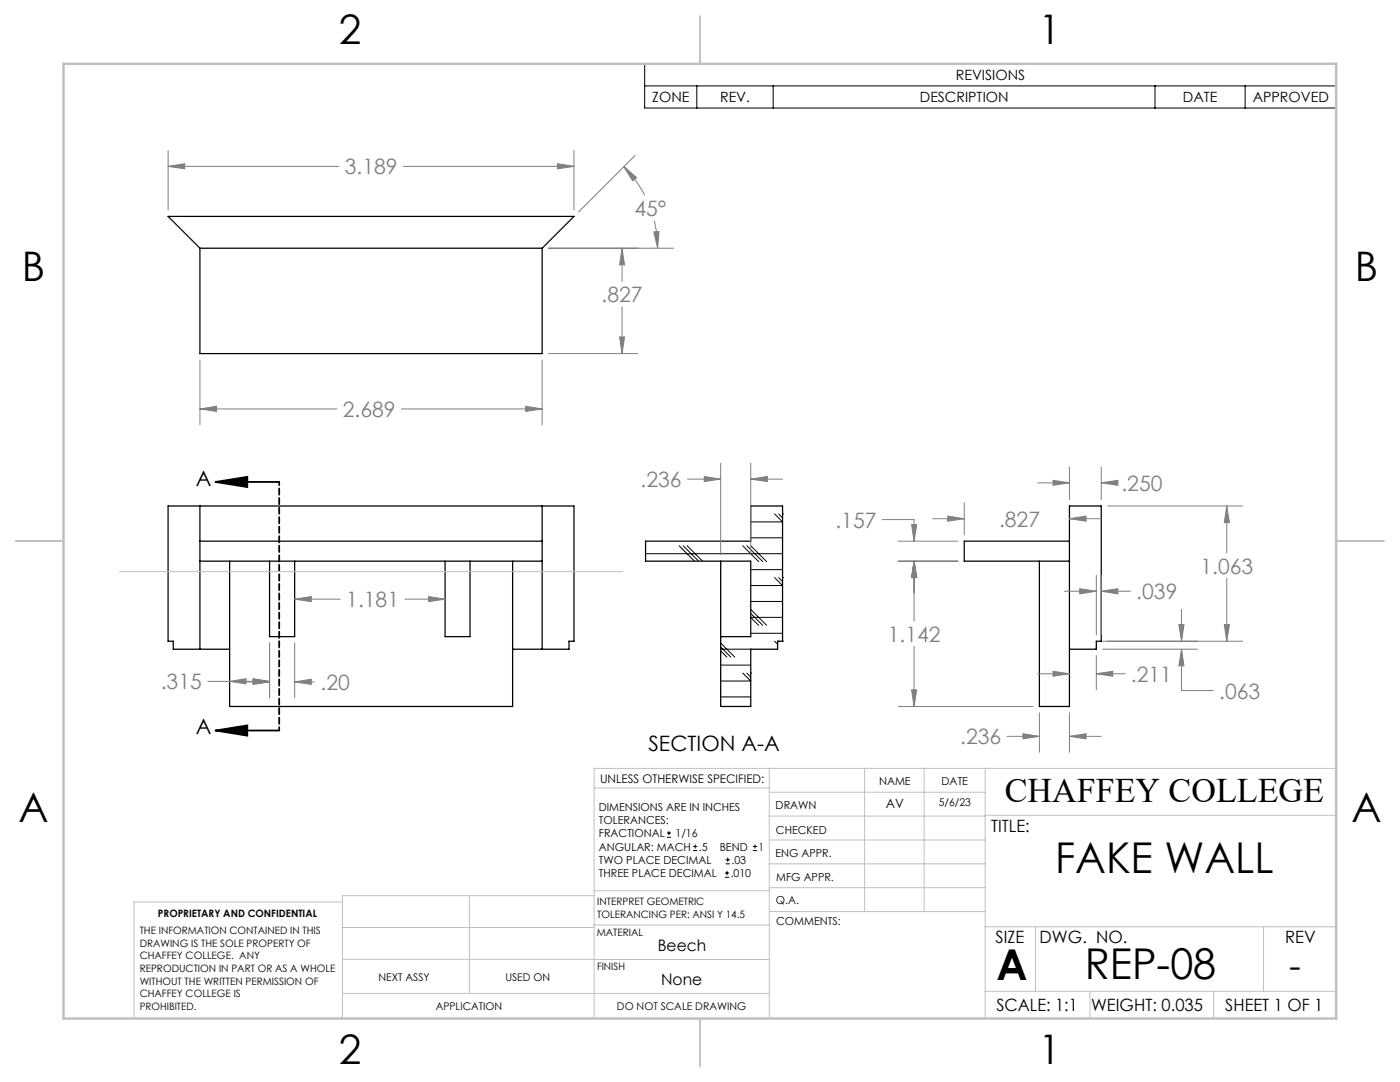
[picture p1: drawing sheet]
<svg xmlns="http://www.w3.org/2000/svg" width="279mm" height="216mm" viewBox="0 0 279 216" stroke-linecap="round" stroke-linejoin="round" font-family="sans-serif">
<g fill="none" stroke="#000" stroke-width=".25">
<path d="M39.9 49.5v21.1h68.3v-21.1M39.9 49.5h68.3M39.9 49.5l-6.4-6.3h81l-6.3 6.3M39.9 112h68.3M39.9 101v28.5M39.9 108h68.3M45.8 112v29h56.5v-29M53.8 112v15h5v-15M88.8 112v15h5v-15M108.2 101v28.5M143.8 112v29h6v-11.5h5.4v-1.5h1v-27h-6.4v7h-21v4h21v15h-6M207.4 112v29h6v-40h6.4v27h-1v1.5h-5.4"/>
<path d="M213.4 108h-21v4h21M45.8 129.5h-11.2v-1.5h-1.1v-27h81v27h-.9v1.5h-11.3"/>
</g>
<g fill="none" stroke="#000" stroke-width=".2">
<path d="M128.7 12.7h138v8.9h-138zM128.7 17.1h138M139.1 17.1v4.5M154.3 17.1v4.5M230.5 17.1v4.5M248.5 17.1v4.5M128.8 110.5h27.4M135.5 108.9l3.1 3.1M136.3 108.9l3.1 3.1M137.1 108.9l3.1 3.1M148.2 108.9l3.2 3.2M149 108.9l3.2 3.2"/>
<path d="M149.8 107.3h6.4M149.8 113.7h6.4M149.8 108.9l3.2 3.2M154.6 102.6l1.6 1.5h-6.4M154.6 115.3l1.6 1.5h-6.4M155.4 115.3l.8 .8M155.4 102.6l.8 .8M156.2 115.3h.1M156.2 102.6h.1M143.8 129.5h6M143.8 132.7h6M143.8 139.1h6"/>
<path d="M143.8 129.9l1.3 1.2M143.8 129.1l2.1 2M143.8 128.3l2.8 2.8M148.2 134.3l1.6 1.6h-6M149 134.3l.8 .8M149.8 134.3h.1M149.8 120h6.4M149.8 126.4h6.4M149.8 122.4l2.4 2.4M149.8 121.6l3.2 3.2M154.6 128l.6 .6M155.4 128h.1"/>
<path d="M156.2 128h.1M156.2 123.2h-6.4l1.6 1.6M133.1 167.1h.8M133.1 166.2h.8M133.5 165.8v.9M138.3 169.7h.8M138.3 168.9h.8M138.7 168.5v.8M144.7 175h.8M144.7 174.2h.8M144.8 172.4h.9M144.8 171.6h.9"/>
<path d="M145.1 173.8v.8M145.2 171.1v.9M150.2 169.7h.9M150.2 168.9h.9M150.7 168.5v.8"/>
</g>
<path d="M43 96.2h12.7M43 96.2l6.4-1.1v2.1zM43 145.8h12.7M43 145.8l6.4-1.1v2.1z" fill="none" stroke="#000" stroke-width=".35"/>
<g fill="none" stroke="#808080" stroke-width=".2">
<path d="M33.5 33.2l3.4-.5v1zM33.5 30v11.9M33.5 33.2h34.1M80.5 33.2h34M111.3 32.7l3.2 .5-3.2 .5zM114.5 30v11.9M124.5 33.2l2.5 2.2-.7 .7zM124.5 33.2a24.7 24.7 0 0 1 4.2 5.7M126.8 31l-11.3 11.3M109.5 49.5h24.9M124.1 49.5l.5 3.3h-1zM124.1 49.5v6.7"/>
<path d="M130.5 46.3l1-.1-.3 3.3zM130.6 44a24.4 24.4 0 0 1 .6 5.5M39.9 71.8v13M108.2 71.8v13M109.5 70.6h17.8M123.6 67.2h1l-.5 3.4zM124.1 61.2v9.4M39.9 81.6l3.3-.5v1zM39.9 81.6h27.3M80.1 81.6h28.1M104.9 81.1l3.3 .5-3.3 .5zM137.2 95.6h6.6"/>
<path d="M140.5 95.1l3.3 .5-3.3 .5zM143.8 92.4v18.3M149.8 95.6l3.3-.5v1zM149.8 92.4v18.3M149.8 95.6h6.4M207.1 96.3h6.3M210.1 95.8l3.3 .5-3.3 .5zM213.4 93.2v6.5M219.8 96.3l3.3-.5v1zM219.8 93.2v6.5M219.8 96.3h2.8M58.8 119.6l3.3-.6v1.1z"/>
<path d="M58.8 119.6h9.1M80.8 119.6h8M85.5 119l3.3 .6-3.3 .5zM176.1 103.7h6.3v4.3M179.2 112h12M179.2 108h12M181.9 104.7h1.1l-.6 3.3zM182.4 112l.6 3.3h-1.1zM182.4 112v11.9M186.1 103.5h6.3M189.1 103l3.3 .5-3.3 .5zM192.4 100.3v6.4"/>
<path d="M212.4 118h6.4M213.4 103.5l3.3-.5v1zM213.4 103.5h6.4M215.5 117.5l3.3 .5-3.3 .5zM218.8 114.8v11.9M219.8 118l3.3-.5v1zM219.8 114.8v11.9M219.8 118h5.8M221.1 101h26.9M244.8 101l.6 3.3h-1.1zM244.8 101v9.3M244.8 115.4v12.6"/>
<path d="M41.5 136h12.3M45.8 136l3.3-.6v1.1zM47.4 136.1h6.4M50.5 135.4l3.3 .6-3.3 .5zM50.5 135.5l3.3 .6-3.3 .5zM53.8 128.3v10.9M58.8 136.1l3.3-.6v1.1zM58.8 128.3v10.9M58.8 136.1h4M181.9 137.7h1.1l-.6 3.3zM182.4 129v12M207.1 134.4h6.3"/>
<path d="M210.1 133.9l3.3 .5-3.3 .5zM218.8 134.4l3.3-.5v1zM218.8 130.8v6.8M218.8 134.4h5.7M220.1 129.5h18.9M220.1 128h27.9M235.3 124.6h1l-.5 3.4zM235.8 129.5l.5 3.4h-1zM235.8 129.5v8.3h6.3M235.8 121.6v6.4M244.3 124.6h1.1l-.6 3.4zM179.2 141h27"/>
<path d="M201 146.9h6.4M204.2 146.4l3.2 .5-3.2 .5zM207.4 142.2v7.9M213.4 146.9l3.3-.5v1zM213.4 142.2v7.9M213.4 146.9h6.4"/>
</g>
<path d="M55.7 96.1v49.7" fill="none" stroke="#000" stroke-width=".35" stroke-dasharray="1.3 .6" stroke-dashoffset=".6"/>
<g fill="none" stroke="#c0c0c0" stroke-width=".2">
<path d="M23.8 114.1h100.5M118.6 157.2h34.9M153.5 153.3v49.9M153.5 158.1h43.1M172.5 153.3v28.6M184.4 153.3v28.6M196.6 153.3v49.9M266.7 153.3h-148.1v49.9M68.3 180h-41.6v23.2M93.7 178.7v19.5M118.6 178.7h-50.3v24.5M118.6 177.7h35"/>
<path d="M153.5 167.6h43.1M153.5 162.8h43.1M153.5 172.4h43.1M153.5 177.1h43.1M196.6 162.7h70.1M68.3 198.2h85.2M68.3 191.4l85.2 .1M68.3 185.1h50.3M118.6 184.6h35M153.6 181.9h43M196.6 197.8h70.1M196.6 184.9h70.1"/>
<path d="M206.7 184.9v12.9M217.5 197.8v5.4M242.2 197.8v5.4M252.2 184.9v12.9"/>
</g>
<path d="M139.7 3.2v9.5M3.1 107.9h9.6M266.7 107.9h9.5M139.7 203.2v9.6" fill="none" stroke="#c0c0c0" stroke-width=".25"/>
<path d="M12.7 12.7h254v190.5h-254z" fill="none" stroke="#c0c0c0" stroke-width=".5"/>
<path d="M43 96.2l6.4-1.1v2.1zM43 145.8l6.4-1.1v2.1z" fill="#000"/>
<path d="M45.8 136l3.3-.6v1.1zM50.5 135.4l3.3 .6-3.3 .5zM50.5 135.5l3.3 .6-3.3 .5zM58.8 136.1l3.3-.6v1.1zM58.8 119.6l3.3-.6v1.1zM85.5 119l3.3 .6-3.3 .5zM235.8 129.5l.5 3.4h-1zM235.3 124.6h1l-.5 3.4zM215.5 117.5l3.3 .5-3.3 .5zM219.8 118l3.3-.5v1zM204.2 146.4l3.2 .5-3.2 .5zM213.4 146.9l3.3-.5v1zM181.9 137.7h1.1l-.6 3.3zM182.4 112l.6 3.3h-1.1zM189.1 103l3.3 .5-3.3 .5zM213.4 103.5l3.3-.5v1zM210.1 95.8l3.3 .5-3.3 .5zM219.8 96.3l3.3-.5v1zM244.8 101l.6 3.3h-1.1zM244.3 124.6h1.1l-.6 3.4zM210.1 133.9l3.3 .5-3.3 .5zM218.8 134.4l3.3-.5v1zM182.4 112l.6 3.3h-1.1zM181.9 104.7h1.1l-.6 3.3zM104.9 81.1l3.3 .5-3.3 .5zM39.9 81.6l3.3-.5v1zM123.6 67.2h1l-.5 3.4zM124.1 49.5l.5 3.3h-1zM130.5 46.3l1-.1-.3 3.3zM124.5 33.2l2.5 2.2-.7 .7zM111.3 32.7l3.2 .5-3.2 .5zM33.5 33.2l3.4-.5v1zM140.5 95.1l3.3 .5-3.3 .5zM149.8 95.6l3.3-.5v1z" fill="#808080"/>
<g font-size="8.5">
<text x="210.6" y="174.2">FAKE WALL</text>
<text x="198.9" y="195.5">A</text>
<text x="216.5" y="195.4">REP-08</text>
</g>
<g font-size="8.1">
<text x="67.6" y="8.9">2</text>
<text x="207.3" y="8.9">1</text>
<text x="4.4" y="56.1">B</text>
<text x="270.4" y="56.1">B</text>
<text x="3.7" y="164.1">A</text>
<text x="269.7" y="164.1">A</text>
<text x="67.6" y="212.4">2</text>
<text x="207.3" y="212.4">1</text>
</g>
<text font-size="7.1" x="257.3" y="195.1">-</text>
<text font-size="6.9" x="200.5" y="160.1">CHAFFEY COLLEGE</text>
<g font-size="4.2" fill="#808080">
<text x="68.8" y="34.8">3.189</text>
<text x="126.6" y="43.1">45°</text>
<text x="120.1" y="60.3">.827</text>
<text x="68.4" y="83.2">2.689</text>
<text x="127.8" y="97.2">.236</text>
<text x="223.8" y="97.9">.250</text>
<text x="166.7" y="105.3">.157</text>
<text x="199.4" y="105.1">.827</text>
<text x="226.8" y="119.6">.039</text>
<text x="239.6" y="114.5">1.063</text>
<text x="69.1" y="121.1">1.181</text>
<text x="177.2" y="128">1.142</text>
<text x="32.1" y="137.5">.315</text>
<text x="64" y="137.6">.20</text>
<text x="225.7" y="136">.211</text>
<text x="243.3" y="139.4">.063</text>
<text x="191.6" y="148.5">.236</text>
</g>
<g font-size="4.2">
<text x="39.1" y="96.9">A</text>
<text x="39.1" y="146.5">A</text>
<text x="129.4" y="149.8">SECTION A-A</text>
</g>
<g font-size="3.4">
<text x="197.8" y="166">TITLE:</text>
<text x="198.7" y="188.1">SIZE</text>
<text x="207.5" y="188.1">DWG. NO.</text>
<text x="256.5" y="188.2">REV</text>
<text x="198.8" y="201.7">SCALE: 1:1</text>
<text x="217.7" y="201.8">WEIGHT: 0.035</text>
<text x="244.5" y="201.7">SHEET 1 OF 1</text>
</g>
<g font-size="3.2">
<text x="131.3" y="189.8">Beech</text>
<text x="132" y="196.6">None</text>
</g>
<g font-size="2.8">
<text x="190.8" y="16">REVISIONS</text>
<text x="130.2" y="20.4">ZONE</text>
<text x="143.7" y="20.4">REV.</text>
<text x="183.6" y="20.4">DESCRIPTION</text>
<text x="236.1" y="20.4">DATE</text>
<text x="250" y="20.4">APPROVED</text>
</g>
<text font-size="2.5" x="176.8" y="161.3">AV</text>
<text font-size="2.4" x="119.8" y="156.2">UNLESS OTHERWISE SPECIFIED:</text>
<g font-size="2.2">
<text x="119.5" y="161.8">DIMENSIONS ARE IN INCHES</text>
<text x="154.8" y="161.4">DRAWN</text>
<text x="175.4" y="156.6">NAME</text>
<text x="187.9" y="156.7">DATE</text>
<text x="119.5" y="164.4">TOLERANCES:</text>
<text x="119.5" y="167.1">FRACTIONAL</text>
<text x="134.8" y="167.1">1/16</text>
<text x="154.9" y="166.3">CHECKED</text>
<text x="119.5" y="172.4">TWO PLACE DECIMAL</text>
<text x="119.5" y="169.7">ANGULAR: MACH</text>
<text x="139.5" y="169.7">.5</text>
<text x="143.6" y="169.7">BEND</text>
<text x="146" y="172.4">.03</text>
<text x="151.4" y="169.7">1</text>
<text x="154.8" y="171">ENG APPR.</text>
<text x="119.5" y="175">THREE PLACE DECIMAL</text>
<text x="145.8" y="175">.010</text>
<text x="154.9" y="175.7">MFG APPR.</text>
<text x="154.9" y="180.4">Q.A.</text>
<text x="154.9" y="184.6">COMMENTS:</text>
</g>
<g font-size="2.1">
<text x="187.4" y="160.7">5/6/23</text>
<text x="75.5" y="195.7">NEXT ASSY</text>
<text x="100.9" y="195.7">USED ON</text>
<text x="86.9" y="201.5">APPLICATION</text>
<text x="123.1" y="201.6">DO NOT SCALE DRAWING</text>
</g>
<g font-size="2">
<text x="31.5" y="182.9">PROPRIETARY AND CONFIDENTIAL</text>
<text x="119.2" y="180.6">INTERPRET GEOMETRIC</text>
<text x="119.2" y="183.1">TOLERANCING PER: ANSI Y 14.5</text>
<text x="27.9" y="186.4">THE INFORMATION CONTAINED IN THIS</text>
<text x="27.9" y="188.9">DRAWING IS THE SOLE PROPERTY OF</text>
<text x="27.9" y="191.4">CHAFFEY COLLEGE. ANY</text>
<text x="119.1" y="186.7">MATERIAL</text>
<text x="27.9" y="193.9">REPRODUCTION IN PART OR AS A WHOLE</text>
<text x="27.9" y="196.5">WITHOUT THE WRITTEN PERMISSION OF</text>
<text x="119.1" y="193.5">FINISH</text>
<text x="27.9" y="199">CHAFFEY COLLEGE IS</text>
<text x="27.9" y="201.5">PROHIBITED.</text>
</g>
</svg>
